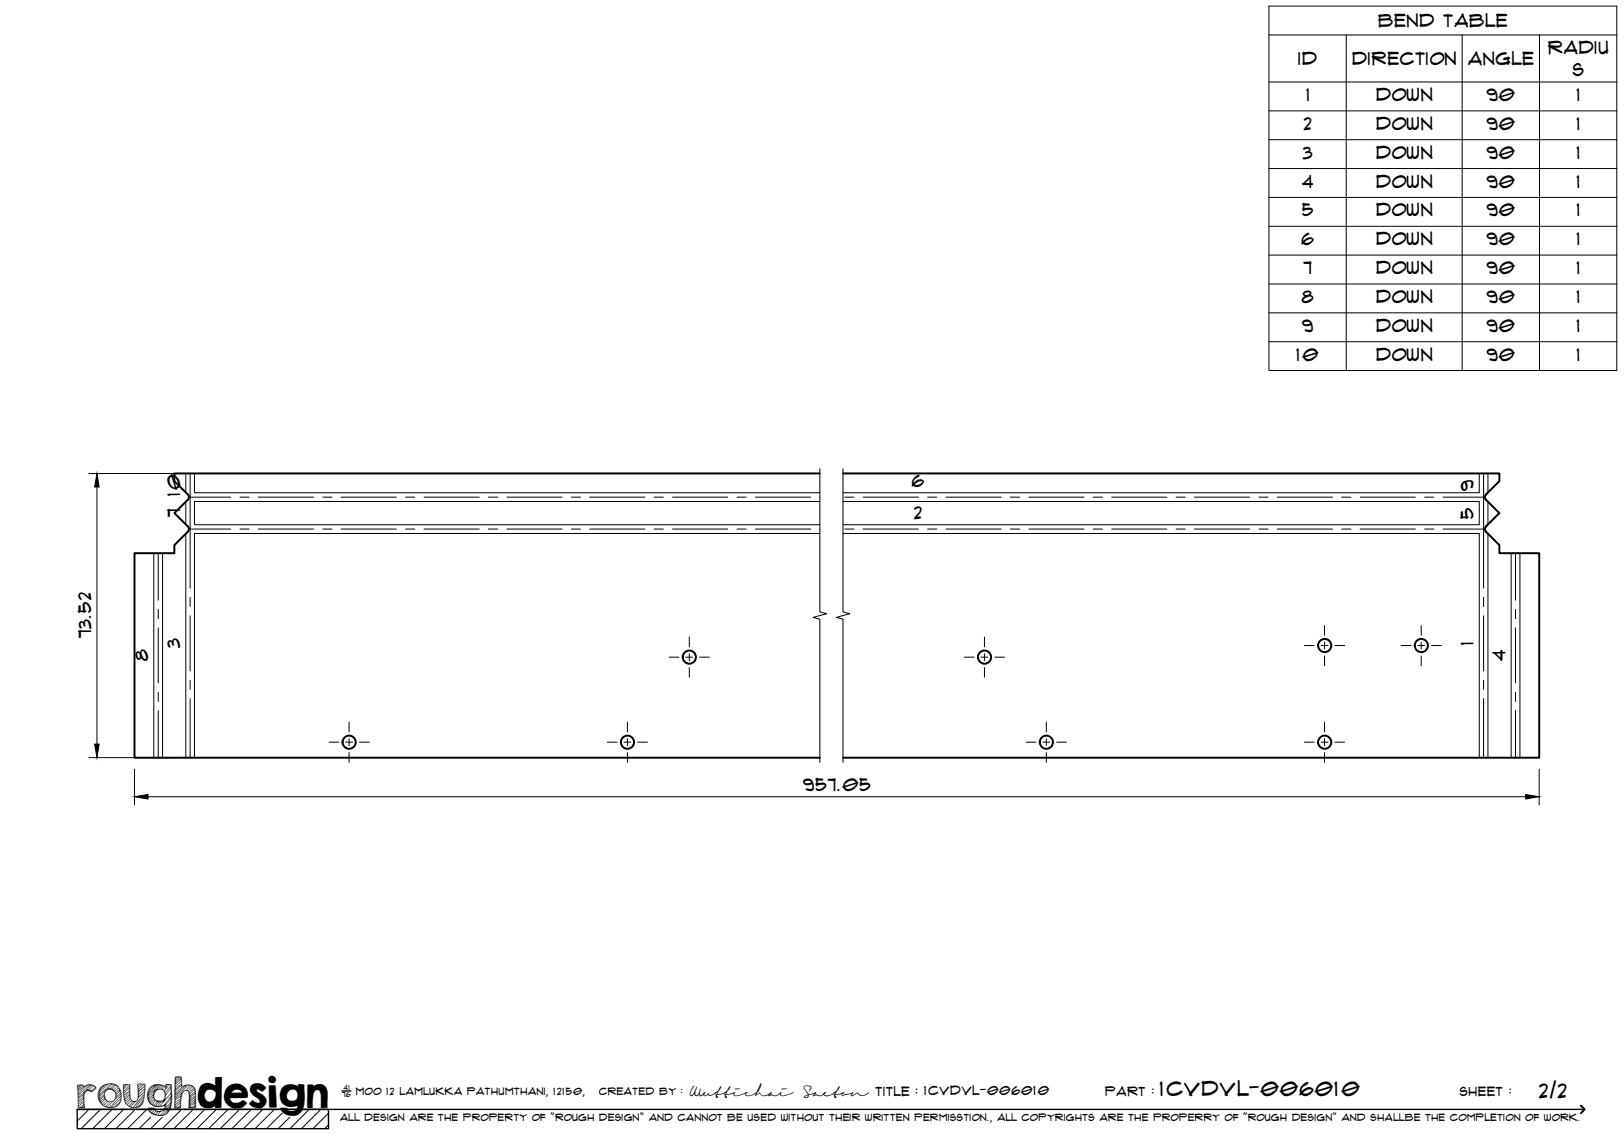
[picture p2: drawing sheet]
<svg xmlns="http://www.w3.org/2000/svg" width="420mm" height="297mm" viewBox="0 0 420 297" stroke-linecap="round" stroke-linejoin="round" font-family="sans-serif">
<!-- layer: Visible -->
<g fill="none" stroke="#000" stroke-width=".51">
<path d="M48.6 137.6l-3.5 3.5v2h-10.3v53h177.3M48.6 136.2a1.01 1.01 0 0 1 0 1.4M212.1 122.5h-167v2l3.5 3.4a.98 .98 0 0 1 0 1.4l-3.5 3.5 3.5 3.4M218.1 122.5h169.8v2l-3.4 3.4a1.01 1.01 0 0 0 0 1.4l3.4 3.5-3.4 3.4M384.5 136.2a1.01 1.01 0 0 0 0 1.4M384.5 137.6l3.4 3.5v2h10.3v53h-180.1"/>
<circle cx="178.3" cy="170" r="1.7"/>
<circle cx="254.7" cy="170" r="1.7"/>
<circle cx="342.7" cy="167" r="1.7"/>
<circle cx="367.7" cy="167" r="1.7"/>
<circle cx="90.3" cy="192" r="1.7"/>
<circle cx="162.3" cy="192" r="1.7"/>
<circle cx="270.7" cy="192" r="1.7"/>
<circle cx="342.7" cy="192" r="1.7"/>
</g>
<!-- layer: Bend Center -->
<g fill="none" stroke="#000" stroke-width=".26">
<path d="M48.9 128.6h10.8M48.9 136.9h10.8M49.2 122.5v29.7M62.1 128.6h2.4M62.1 136.9h2.4M66.8 128.6h14.3M66.8 136.9h14.3M83.5 128.6h2.4M83.5 136.9h2.4M88.3 128.6h14.3M88.3 136.9h14.3M104.9 128.6h2.4"/>
<path d="M104.9 136.9h2.4M109.7 128.6h14.3M109.7 136.9h14.3M126.4 128.6h2.4M126.4 136.9h2.4M131.1 128.6h14.3M131.1 136.9h14.3M147.8 128.6h2.4M147.8 136.9h2.4M152.6 128.6h14.3M152.6 136.9h14.3M169.2 128.6h2.4"/>
<path d="M169.2 136.9h2.4M174 128.6h14.3M174 136.9h14.3M190.7 128.6h2.3M190.7 136.9h2.3M195.4 128.6h14.3M195.4 136.9h14.3M212.1 128.6h.1M212.1 136.9h.1M218.5 128.6h2.4M218.5 136.9h2.4M223.3 128.6h14.3"/>
<path d="M223.3 136.9h14.3M240 128.6h2.4M240 136.9h2.4M244.8 128.6h14.2M244.8 136.9h14.2M261.4 128.6h2.4M261.4 136.9h2.4M266.2 128.6h14.3M266.2 136.9h14.3M282.9 128.6h2.3M282.9 136.9h2.3M287.6 128.6h14.3"/>
<path d="M287.6 136.9h14.3M304.3 128.6h2.4M304.3 136.9h2.4M309 128.6h14.3M309 136.9h14.3M325.7 128.6h2.4M325.7 136.9h2.4M330.5 128.6h14.3M330.5 136.9h14.3M347.1 128.6h2.4M347.1 136.9h2.4M351.9 128.6h14.3"/>
<path d="M351.9 136.9h14.3M368.6 128.6h2.3M368.6 136.9h2.3M373.3 128.6h10.9M373.3 136.9h10.9M383.8 122.5v29.7M40.9 143.1v12.2M40.9 157.7v2.4M49.2 154.6v2.3M49.2 159.3v14.3M383.8 154.6v2.3M383.8 159.3v14.3"/>
<path d="M392.1 143.1v12.2M392.1 157.7v2.4M40.9 162.4v14.3M40.9 179.1v2.4M49.2 176v2.4M383.8 176v2.4M392.1 162.4v14.3M392.1 179.1v2.4M40.9 183.9v12.2M49.2 180.8v15.3M383.8 180.8v15.3M392.1 183.9v12.2"/>
</g>
<!-- layer: Visible Narrow -->
<g fill="none" stroke="#000" stroke-width=".26">
<path d="M48.1 122.5v4.9M48.1 129.8v5.9M48.1 138.1v58M50.3 122.5v5h161.8M212.1 138h-161.8v58.1M212.1 129.8h-161.8v6h161.8M218.1 138h164.6v58.1M218.1 129.8h164.6v6h-164.6M382.7 122.5v5h-164.6M385 122.5v4.9M385 129.8v5.9M385 138.1v58"/>
<path d="M39.8 143.1v53M42.1 143.1v53M391 143.1v53M393.2 143.1v53"/>
</g>
<!-- layer: TitleBlock -->
<path d="M20 287h65v5h-65zM20 287h390M88.5 282.3h2.3" fill="none" stroke="#000" stroke-width=".36"/>
<path d="M409 286.1l1 .9-1 1" fill="none" stroke="#000" stroke-width=".51"/>
<g fill="none" stroke="#000" stroke-width=".26">
<path d="M23 287l-3 3.1M26 287l-5 5M29 287l-5 5M32 287l-5 5M35 287l-5 5M38 287l-5 5M39 289.1l-3 2.9M42 289.1l-3 2.9M47 287l-5 5M50 287l-5 5M53 287l-5 5M56 287l-5 5"/>
<path d="M59 287l-5 5M62 287l-5 5M65 287l-5 5M68 287l-5 5M71 287l-5 5M73 288l-4 4M75 289.1l-3 2.9M80 287l-5 5M83 287l-5 5M85 288l-4 4M85 291l-1 1"/>
</g>
<!-- layer: Smart Centers -->
<g fill="none" stroke="#000" stroke-width=".26">
<path d="M173.1 170h2.5M177.4 170h1.8M178.3 164.8v2.6M178.3 169.1v1.8M178.3 172.7v2.5M181 170h2.5M249.5 170h2.5M253.8 170h1.8M254.7 164.8v2.6M254.7 169.1v1.8M254.7 172.7v2.5M257.4 170h2.5"/>
<path d="M337.5 167h2.5M341.8 167h1.8M342.7 161.8v2.6M342.7 166.1v1.8M342.7 169.7v2.5M345.4 167h2.5M362.5 167h2.5M366.8 167h1.8M367.7 161.8v2.6M367.7 166.1v1.8M367.7 169.7v2.5M370.4 167h2.5"/>
<path d="M85.1 192h2.6M89.4 192h1.8M90.3 186.8v2.6M90.3 191.1v1.8M90.3 194.7v2.5M93 192h2.5M157.1 192h2.5M161.4 192h1.8M162.3 186.8v2.6M162.3 191.1v1.8M162.3 194.7v2.5M165 192h2.5"/>
<path d="M265.5 192h2.5M269.8 192h1.8M270.7 186.8v2.6M270.7 191.1v1.8M270.7 194.7v2.5M273.4 192h2.5M337.5 192h2.5M341.8 192h1.8M342.7 186.8v2.6M342.7 191.1v1.8M342.7 194.7v2.5M345.4 192h2.5"/>
</g>
<!-- layer: Bend Tables -->
<g fill="none" stroke="#000" stroke-width=".26">
<path d="M328.3 1.6h90v94.3h-90zM328.3 9h90M348.3 9v86.9M378.3 9v86.9M398.3 9v86.9M328.3 21.2h90M328.3 28.7h90M328.3 36.1h90M328.3 43.6h90M328.3 51.1h90M328.3 58.6h90M328.3 66h90"/>
<path d="M328.3 73.5h90M328.3 80.9h90M328.3 88.4h90"/>
</g>
<!-- layer: FD_Dimensions -->
<path d="M23 122.5h23.2M25.1 126v66.5M23 196h23.2M34.8 199v9.2M398.2 199v9.2M38.3 206.1h356.4" fill="none" stroke="#000" stroke-width=".26"/>
<path d="M25.1 122.5l.6 3.5h-1.2zM24.5 192.5h1.2l-.6 3.5zM34.8 206.1l3.5-.5v1.1zM394.7 205.6l3.5 .5-3.5 .6z" fill="#000" stroke="#000" stroke-width=".26"/>
<!-- layer: Break Lines -->
<path d="M212.1 121.3v37l1.8 .5-3.5 1 1.7 .4v37.1M218.1 121.3v37l1.8 .5-3.5 1 1.7 .4v37.1" fill="none" stroke="#000" stroke-width=".26"/>
<text font-size="9.7" x="19.9" y="286.8">roughdesign</text>
<g font-size="5.3">
<text x="300.1" y="283.6">1CVDVL-006010</text>
<text x="398.2" y="284">2/2</text>
</g>
<g font-size="4.6">
<text x="356.6" y="7">Bend Table</text>
<text x="335.9" y="16.9">ID</text>
<text x="349.8" y="16.8">Direction</text>
<text x="379.8" y="16.9">Angle</text>
<text x="400.5" y="13.9">Radiu</text>
<text x="406.9" y="19.8">s</text>
<text x="338" y="26.1">1</text>
<text x="356" y="26.1">Down</text>
<text x="384.6" y="26.1">90</text>
<text x="408" y="26.1">1</text>
<text x="337.3" y="33.6">2</text>
<text x="356" y="33.6">Down</text>
<text x="384.6" y="33.6">90</text>
<text x="408" y="33.6">1</text>
<text x="337.1" y="41">3</text>
<text x="356" y="41.1">Down</text>
<text x="384.6" y="41">90</text>
<text x="408" y="41">1</text>
<text x="336.9" y="48.5">4</text>
<text x="356" y="48.5">Down</text>
<text x="384.6" y="48.5">90</text>
<text x="408" y="48.5">1</text>
<text x="336.9" y="56">5</text>
<text x="356" y="56">Down</text>
<text x="384.6" y="56">90</text>
<text x="408" y="56">1</text>
<text x="336.7" y="63.4">6</text>
<text x="356" y="63.5">Down</text>
<text x="384.6" y="63.4">90</text>
<text x="408" y="63.4">1</text>
<text x="337.2" y="70.9">7</text>
<text x="356" y="70.9">Down</text>
<text x="384.6" y="70.9">90</text>
<text x="408" y="70.9">1</text>
<text x="336.8" y="78.4">8</text>
<text x="356" y="78.4">Down</text>
<text x="384.6" y="78.4">90</text>
<text x="408" y="78.4">1</text>
<text x="336.9" y="85.8">9</text>
<text x="356" y="85.9">Down</text>
<text x="384.6" y="85.8">90</text>
<text x="408" y="85.8">1</text>
<text x="335.4" y="93.3">10</text>
<text x="356" y="93.3">Down</text>
<text x="384.6" y="93.3">90</text>
<text x="408" y="93.3">1</text>
<text x="46.6" y="128.4" transform="rotate(-90 46.6 128.4)">10</text>
<text x="235.9" y="126.1">6</text>
<text x="381.2" y="127" transform="rotate(-90 381.2 127)">9</text>
<text x="46.6" y="133.8" transform="rotate(-90 46.6 133.8)">7</text>
<text x="236.5" y="134.3">2</text>
<text x="381.2" y="134.2" transform="rotate(-90 381.2 134.2)">5</text>
<text x="23.6" y="165.2" transform="rotate(-90 23.6 165.2)">73.52</text>
<text x="46.6" y="167.7" transform="rotate(-90 46.6 167.7)">3</text>
<text x="381.3" y="166.8" transform="rotate(-90 381.3 166.8)">1</text>
<text x="38.4" y="171.1" transform="rotate(-90 38.4 171.1)">8</text>
<text x="389.5" y="171" transform="rotate(-90 389.5 171)">4</text>
<text x="207.8" y="204.7">957.05</text>
</g>
<g font-size="3.4">
<text x="178.3" y="283.5">Wuttichai</text>
<text x="208.1" y="283.5">Saeton title : 1CVDVL-006010</text>
</g>
<g font-size="3.3">
<text x="286" y="283.5">Part :</text>
<text x="377.7" y="283.5">sheet :</text>
</g>
<g font-size="2.7">
<text x="92.1" y="283.3">moo 12 Lamlukka pathumthani, 12150,</text>
<text x="155" y="283.3">created by :</text>
</g>
<text font-size="2.6" x="88" y="290.1">all design are the property of &quot;rough design&quot; and cannot be used without their written permisstion., all copyrights are the properry of &quot;rough design&quot; and shallbe the completion of work.</text>
<g font-size="1.9">
<text x="88.5" y="283.9">76</text>
<text x="88.9" y="282.1">41</text>
</g>
</svg>
